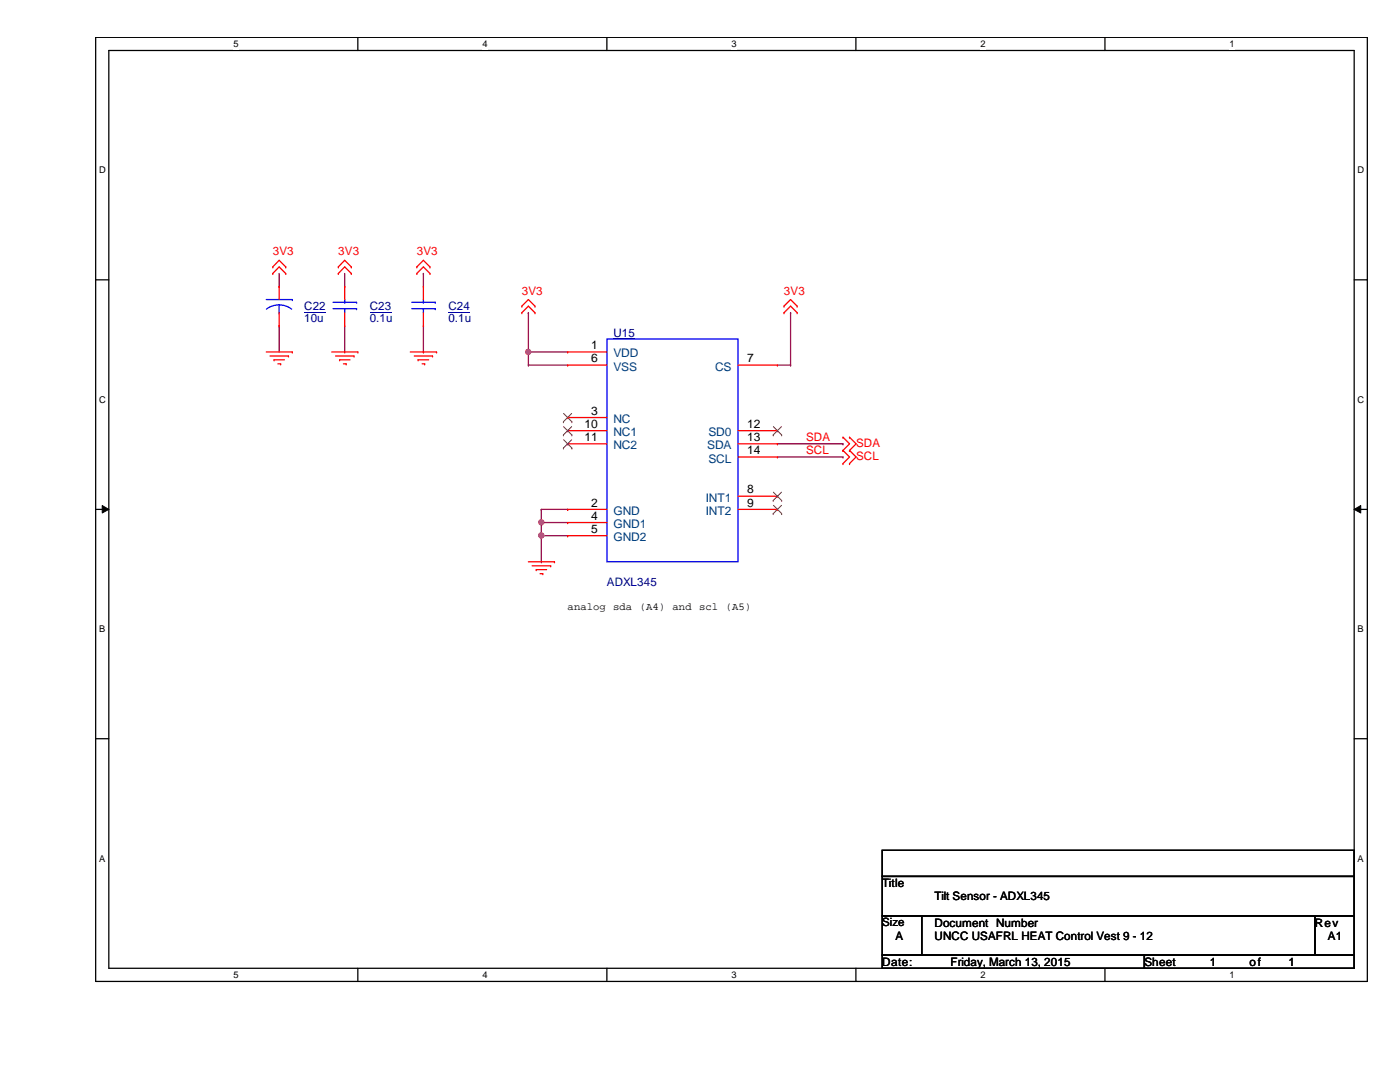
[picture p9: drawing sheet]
<svg xmlns="http://www.w3.org/2000/svg" width="279mm" height="216mm" viewBox="0 0 279 216" stroke-linecap="round" stroke-linejoin="round" font-family="sans-serif">
<path d="M19.1 7.5h253.8v188.3h-253.8zM21.7 10.1h248.6v183.1h-248.6z" fill="none" stroke="#000" stroke-width=".25"/>
<g fill="#fff">
<path d="M46.6 7.7h1v2.1h-1z"/>
<path d="M46.6 193.5h1v2.1h-1z"/>
</g>
<path d="M71.4 7.5v2.6M71.4 193.2v2.6" fill="none" stroke="#000" stroke-width=".25"/>
<g fill="#fff">
<path d="M96.3 7.7h1v2.1h-1z"/>
<path d="M96.3 193.5h1v2.1h-1z"/>
</g>
<path d="M121.1 7.5v2.6M121.1 193.2v2.6" fill="none" stroke="#000" stroke-width=".25"/>
<g fill="#fff">
<path d="M146 7.7h1v2.1h-1z"/>
<path d="M146 193.5h1v2.1h-1z"/>
</g>
<path d="M170.8 7.5v2.6M170.8 193.2v2.6" fill="none" stroke="#000" stroke-width=".25"/>
<g fill="#fff">
<path d="M195.7 7.7h1v2.1h-1z"/>
<path d="M195.7 193.5h1v2.1h-1z"/>
</g>
<path d="M220.5 7.5v2.6M220.5 193.2v2.6" fill="none" stroke="#000" stroke-width=".25"/>
<g fill="#fff">
<path d="M245.4 7.7h1v2.1h-1z"/>
<path d="M245.4 193.5h1v2.1h-1z"/>
<path d="M19.8 32.9h1.3v2.1h-1.3z"/>
<path d="M270.9 32.9h1.3v2.1h-1.3z"/>
<path d="M19.8 78.7h1.3v2.1h-1.3z"/>
<path d="M270.9 78.7h1.3v2.1h-1.3z"/>
</g>
<path d="M19.1 55.8h2.6M270.3 55.8h2.6" fill="none" stroke="#000" stroke-width=".25"/>
<g fill="#fff">
<path d="M19.8 124.5h1.2v2.1h-1.2z"/>
<path d="M270.9 124.5h1.3v2.1h-1.3z"/>
</g>
<path d="M19.1 101.6h2.6M270.3 101.6h2.6" fill="none" stroke="#000" stroke-width=".25"/>
<path d="M20.4 100.9l1.3 .7-1.3 .8zM270.3 101.6l1.3-.7v1.5z" fill="#000"/>
<path d="M20.4 100.9l1.3 .7-1.3 .8zM270.3 101.6l1.3-.7v1.5z" fill="none" stroke="#000" stroke-width=".2"/>
<g fill="#fff">
<path d="M19.8 170.3h1.2v2h-1.2z"/>
<path d="M270.9 170.3h1.3v2h-1.3z"/>
</g>
<path d="M19.1 147.4h2.6M270.3 147.4h2.6" fill="none" stroke="#000" stroke-width=".25"/>
<path d="M105.5 72.9h.1M105.5 70.2h.1M105.5 72.9h7.8M105.5 70.2h7.8M105.5 70.2v2.7" fill="none" stroke="#800040" stroke-width=".25"/>
<circle cx="105.4" cy="70.2" r=".51" fill="#f0f"/>
<circle cx="105.4" cy="70.2" r=".51" fill="none" stroke="#f0f" stroke-width=".25"/>
<path d="M105.5 62.4h.1M105.5 62.4v7.8M108 101.6h.1M108 101.6v2.7" fill="none" stroke="#800040" stroke-width=".25"/>
<circle cx="108" cy="104.2" r=".51" fill="#f0f"/>
<circle cx="108" cy="104.2" r=".51" fill="none" stroke="#f0f" stroke-width=".25"/>
<path d="M108 104.3h.1M108 104.3v2.6" fill="none" stroke="#800040" stroke-width=".25"/>
<circle cx="108" cy="106.8" r=".51" fill="#f0f"/>
<circle cx="108" cy="106.8" r=".51" fill="none" stroke="#f0f" stroke-width=".25"/>
<g fill="none" stroke="#800040" stroke-width=".25">
<path d="M55.7 57.1h.1M55.7 54.6v2.5M68.8 57.1h.1M68.8 54.6v2.5M84.5 54.6h.1M84.5 54.6v2.5M55.7 65h.1M55.7 65v5.2M68.8 70.2h.1M68.8 65v5.2M84.5 70.2h.1M84.5 65v5.2"/>
<path d="M155.2 72.9h2.6M157.8 72.9h.1M157.8 62.4h.1M157.8 62.4v10.5M155.2 88.6h13M155.2 91.2h13M168.2 88.6h.1M168.2 91.2h.1M108 112.1h.1M108 101.6h5.3M108 104.3h5.3M113.3 101.6h.1"/>
<path d="M113.3 104.3h.1M113.3 106.9h.1M113.3 106.9h-5.3v5.2"/>
</g>
<g fill="none" stroke="#f00" stroke-width=".25">
<path d="M54.4 53.3h.1M54.4 54.6h.1M54.4 53.3l1.3-1.4 1.3 1.4M54.4 54.6l1.3-1.3 1.3 1.3M55.7 57.1h.1M55.7 57.1v2.7M57 53.3h.1M57 54.6h.1M67.5 53.3h.1M67.5 54.6h.1M67.5 53.3l1.3-1.4 1.3 1.4M67.5 54.6l1.3-1.3 1.3 1.3"/>
<path d="M68.8 57.1h.1M68.8 57.1v2.7M70.1 53.3h.1M70.1 54.6h.1M83.2 53.3h.1M83.2 54.6h.1M83.2 53.3l1.3-1.4 1.3 1.4M83.2 54.6l1.3-1.3 1.3 1.3M84.5 57.1h.1M84.5 57.1v2.7M85.8 53.3h.1M85.8 54.6h.1"/>
<path d="M53.1 70.2h5.2M53.9 71h3.7M54.7 71.8h.1M54.7 71.8h2.1M55.5 72.6h.5M55.7 65h.1M55.7 62.4v2.6M56 72.6h.1M57.6 71h.1M58.3 70.2h.1M66.2 70.2h5.2M67 71h3.7"/>
<path d="M67.8 71.8h.1M67.8 71.8h2.1M68.5 72.6h.6M68.8 65h.1M68.8 62.4v2.6M69.1 72.6h.1M70.7 71h.1M71.4 70.2h.1M81.9 70.2h5.2M82.7 71h3.6M83.4 71.8h.1M83.4 71.8h2.2"/>
<path d="M84.2 72.6h.6M84.5 65h.1M84.5 62.4v2.6M84.8 72.6h.1M86.3 71h.1M87.1 70.2h.1M104.1 61.1h.1M104.1 62.4h.1M104.1 61.1l1.4-1.3 1.3 1.3M104.1 62.4l1.4-1.3 1.3 1.3M106.8 61.1h.1M106.8 62.4h.1"/>
<path d="M113.3 70.2h.1M113.3 72.9h.1M113.3 70.2h7.8M113.3 72.9h7.8M147.3 72.9h7.9M155.2 72.9h.1M156.5 61.1h.1M156.5 62.4h.1M156.5 61.1l1.3-1.3 1.3 1.3M156.5 62.4l1.3-1.3 1.3 1.3M159.1 61.1h.1M159.1 62.4h.1"/>
<path d="M113.3 83.3h.1M113.3 85.9h.1M113.3 88.6h.1M113.3 83.3h7.8M113.3 85.9h7.8M113.3 88.6h7.8M147.3 99h7.9M147.3 85.9h7.9M147.3 88.6h7.9M147.3 91.2h7.9M155.2 99h.1M155.2 85.9h.1"/>
<path d="M155.2 88.6h.1M155.2 91.2h.1M168.2 92.5h.1M168.2 89.9h.1M168.2 87.2h.1M168.2 89.9l1.3 1.3-1.3 1.3M168.2 87.2l1.3 1.4-1.3 1.3M169.5 92.5h.1M169.5 89.9h.1M169.5 87.2h.1M169.5 89.9l1.4 1.3-1.4 1.3M169.5 87.2l1.4 1.4-1.4 1.3"/>
<path d="M105.5 112.1h5.2M106.2 112.9h3.7M107 113.7h.1M107 113.7h2.1M107.8 114.5h.5M108.3 114.5h.1M109.9 112.9h.1M110.7 112.1h.1M113.3 101.6h.1M113.3 104.3h.1M113.3 106.9h.1M113.3 101.6h7.8"/>
<path d="M113.3 104.3h7.8M113.3 106.9h7.8M147.3 101.6h7.9M155.2 101.6h.1"/>
</g>
<path d="M176.1 169.7h94.2v5.2h-94.2zM176.1 174.9h94.2v7.9h-94.2zM176.1 182.8h7.8v7.8h-7.8zM176.1 190.6h52.3v2.6h-52.3zM183.9 182.8h78.5v7.8h-78.5zM228.4 190.6h41.9v2.6h-41.9zM262.4 182.8h7.9v7.8h-7.9z" fill="none" stroke="#000" stroke-width=".25"/>
<g fill="none" stroke="#00f" stroke-width=".25">
<path d="M53.1 59.8h5.2M58.3 59.8h.1M68.8 59.8v.5M84.5 59.8v.5M55.7 62.4h.1M55.7 60.8l1.6 .3 .9 .6M55.7 60.8l-1.1 .2-1.4 .7M55.7 60.8v1.6M66.5 61.6h4.7M66.5 60.3h4.7M68.8 60.3h.1M68.8 61.6h.1"/>
<path d="M68.8 61.6v.8M71.2 61.6h.1M71.2 60.3h.1M82.2 61.6h4.7M82.2 60.3h4.7M84.5 60.3h.1M84.5 61.6h.1M84.5 61.6v.8M86.9 61.6h.1M86.9 60.3h.1M121.1 67.6h26.2v44.5h-26.2z"/>
</g>
<path d="M60.7 62.3h4.3M73.8 62.3h4.3M89.5 62.3h4.3M122.4 67.5h4.3" fill="none" stroke="#000080" stroke-width=".2"/>
<g fill="none" stroke="#804000" stroke-width=".2">
<path d="M112.4 84.2h.1M112.4 86.8h.1M112.4 89.4h.1M112.5 82.5l1.6 1.7M112.5 85.1l1.6 1.7M112.5 87.8l1.6 1.6M114.1 82.5l-1.7 1.7M114.1 85.1l-1.7 1.7M114.1 87.8l-1.7 1.6M114.1 84.2h.1M114.1 86.8h.1M114.1 89.4h.1"/>
<path d="M154.3 99.9h.1M154.3 86.8h.1M154.3 98.2l1.7 1.7M154.3 85.1l1.7 1.7M156 98.2l-1.7 1.7M156 85.1l-1.7 1.7M156 99.9h.1M156 86.8h.1M154.3 102.5h.1M154.3 100.8l1.7 1.7M156 100.8l-1.7 1.7M156 102.5h.1"/>
</g>
<circle cx="105.4" cy="70.2" r=".51" fill="#f0f"/>
<circle cx="105.4" cy="70.2" r=".51" fill="none" stroke="#f0f" stroke-width=".25"/>
<circle cx="108" cy="104.2" r=".51" fill="#f0f"/>
<circle cx="108" cy="104.2" r=".51" fill="none" stroke="#f0f" stroke-width=".25"/>
<circle cx="108" cy="106.8" r=".51" fill="#f0f"/>
<circle cx="108" cy="106.8" r=".51" fill="none" stroke="#f0f" stroke-width=".25"/>
<g font-size="2.4">
<text x="118" y="69.7">1</text>
<text x="118" y="72.3">6</text>
<text x="149.1" y="72.3">7</text>
<text x="118" y="82.8">3</text>
<text x="116.7" y="85.4">10</text>
<text x="116.7" y="88">11</text>
<text x="149.1" y="85.4">12</text>
<text x="149.1" y="88">13</text>
<text x="149.1" y="90.6">14</text>
<text x="118" y="101.1">2</text>
<text x="149.1" y="98.5">8</text>
<text x="149.1" y="101.1">9</text>
<text x="118" y="103.7">4</text>
<text x="118" y="106.3">5</text>
</g>
<g font-size="2.4" fill="#004080">
<text x="122.4" y="71.3">VDD</text>
<text x="122.4" y="74">VSS</text>
<text x="142.7" y="74">CS</text>
<text x="122.4" y="84.4">NC</text>
<text x="122.4" y="87">NC1</text>
<text x="122.4" y="89.7">NC2</text>
<text x="141.1" y="89.7">SDA</text>
<text x="141.4" y="87">SD0</text>
<text x="141.4" y="92.3">SCL</text>
<text x="140.8" y="100.1">INT1</text>
<text x="122.4" y="102.7">GND</text>
<text x="122.4" y="105.4">GND1</text>
<text x="122.4" y="108">GND2</text>
<text x="140.8" y="102.7">INT2</text>
</g>
<g font-size="2.3" fill="#f00">
<text x="54.4" y="51">3V3</text>
<text x="67.5" y="51">3V3</text>
<text x="83.2" y="51">3V3</text>
<text x="104.1" y="58.8">3V3</text>
<text x="156.5" y="58.8">3V3</text>
<text x="160.9" y="88.1">SDA</text>
<text x="170.9" y="89.2">SDA</text>
<text x="160.9" y="90.7">SCL</text>
<text x="170.9" y="91.8">SCL</text>
</g>
<g font-size="2.3" fill="#000080">
<text x="60.7" y="61.9">C22</text>
<text x="60.7" y="64.3">10u</text>
<text x="73.8" y="61.9">C23</text>
<text x="73.8" y="64.3">0.1u</text>
<text x="89.5" y="61.9">C24</text>
<text x="89.5" y="64.3">0.1u</text>
<text x="122.4" y="67.2">U15</text>
<text x="121.1" y="116.9">ADXL345</text>
</g>
<g font-size="2.3">
<text x="176.1" y="177">Title</text>
<text x="186.5" y="179.7">Tilt Sensor - ADXL345</text>
<text x="176.1" y="184.8">Size</text>
<text x="186.5" y="184.9">Document Number</text>
<text x="262.4" y="184.9">Rev</text>
<text x="178.7" y="187.5">A</text>
<text x="186.5" y="187.5">UNCC USAFRL HEAT Control Vest 9 - 12</text>
<text x="265" y="187.5">A1</text>
<text x="176.1" y="192.7">Date:</text>
<text x="189.7" y="192.7">Friday, March 13, 2015</text>
<text x="228.4" y="192.7">Sheet</text>
<text x="241.5" y="192.7">1</text>
<text x="249.3" y="192.7">o f</text>
<text x="257.2" y="192.7">1</text>
</g>
<g font-size="2.1">
<text x="113.3" y="121.6">analog sda (A4) and scl</text>
<text x="144.9" y="121.6">(A5)</text>
</g>
<g font-size="1.9">
<text x="46.6" y="9.4">5</text>
<text x="96.3" y="9.4">4</text>
<text x="146" y="9.4">3</text>
<text x="195.7" y="9.4">2</text>
<text x="245.4" y="9.4">1</text>
<text x="19.8" y="34.6">D</text>
<text x="270.9" y="34.6">D</text>
<text x="19.8" y="80.3">C</text>
<text x="270.9" y="80.3">C</text>
<text x="19.8" y="126.2">B</text>
<text x="270.9" y="126.2">B</text>
<text x="19.8" y="171.9">A</text>
<text x="270.9" y="171.9">A</text>
<text x="46.6" y="195.2">5</text>
<text x="96.3" y="195.2">4</text>
<text x="146" y="195.2">3</text>
<text x="195.7" y="195.2">2</text>
<text x="245.4" y="195.2">1</text>
</g>
</svg>
